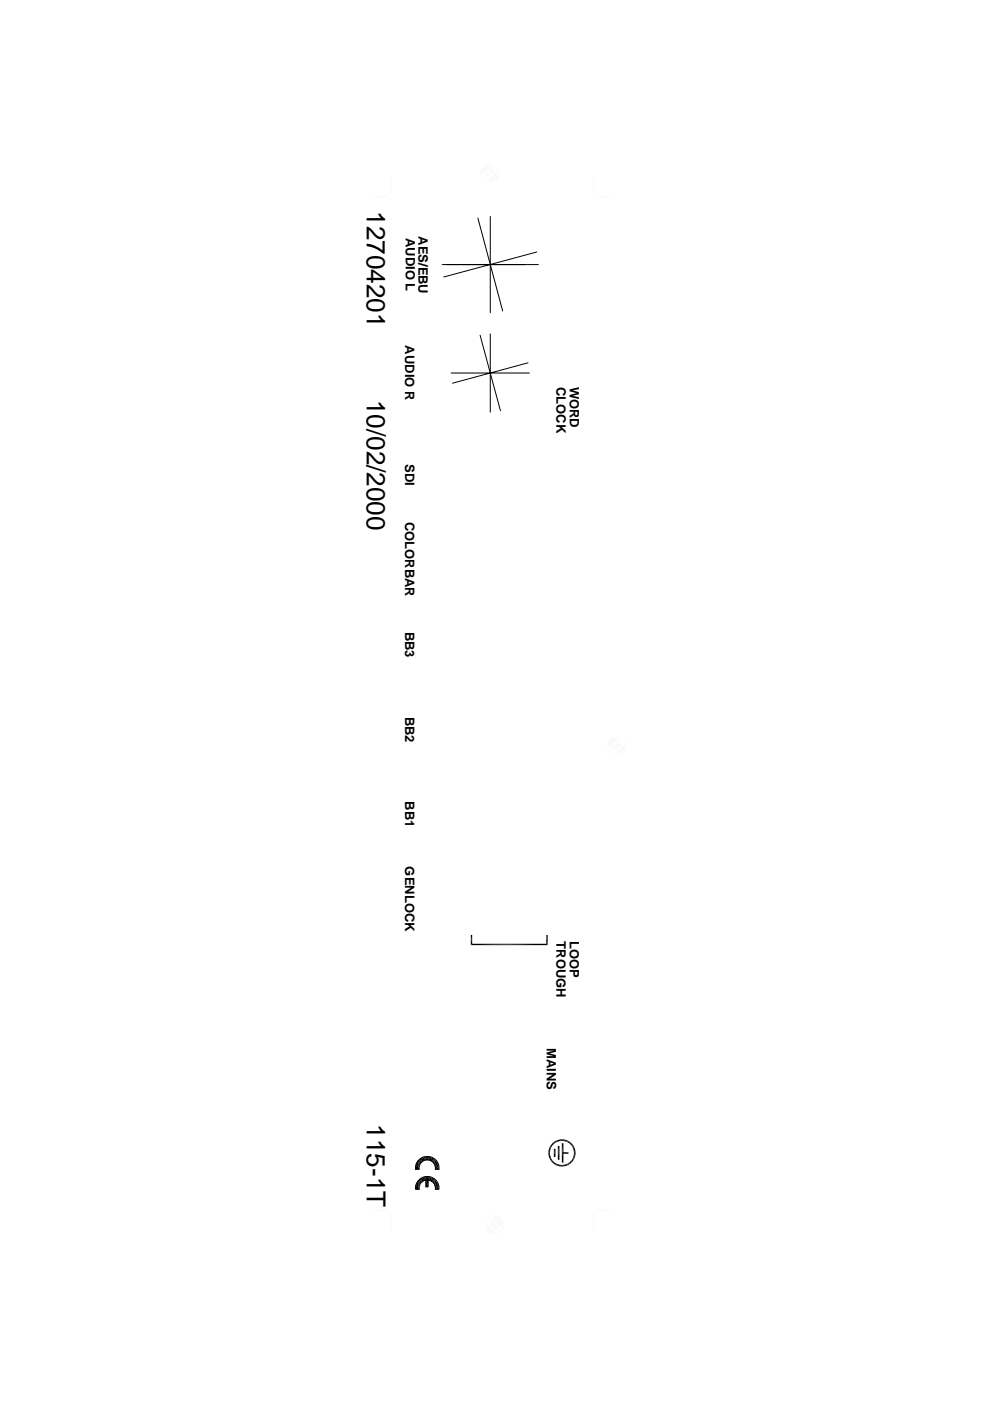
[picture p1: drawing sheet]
<svg xmlns="http://www.w3.org/2000/svg" width="210mm" height="297mm" viewBox="0 0 210 297" stroke-linecap="round" stroke-linejoin="round" font-family="sans-serif">
<path d="M93.7 56.1h20.5M101.3 46.2l5.3 19.7M113.8 53.4l-19.7 5.3M95.7 79.1h16.5M101.8 71.1l4.3 16M112 76.9l-16.1 4.3" fill="none" stroke="#000" stroke-width=".21"/>
<g fill="#fafafa">
<path d="M103.3 34.8l.5-.1v1.1z"/>
<path d="M103.3 34.8l.5 1h-.3z"/>
<path d="M102.8 35l.5-.2 .2 1z"/>
<path d="M102.8 35l.7 .8-.2 .1z"/>
<path d="M102.4 35.3l.4-.3 .5 .9z"/>
<path d="M102.4 35.3l.9 .6-.2 .2z"/>
<path d="M102.4 35.3l.7 .8-1-.3z"/>
<path d="M102.1 35.8l1 .3-.2 .2z"/>
<path d="M102.1 35.8l.8 .5-1-.1z"/>
<path d="M101.9 36.2l1 .1-.1 .2z"/>
<path d="M101.9 36.2l.9 .3-1 .2z"/>
<path d="M101.8 36.7l1-.2v.2z"/>
<path d="M103.8 37.7l.5 1-.5 .1z"/>
<path d="M103.8 37.7h.3l.2 1z"/>
<path d="M104.1 37.7l.7 .8-.5 .2z"/>
<path d="M104.1 37.7l.2-.1 .5 .9z"/>
<path d="M104.3 37.6l.9 .6-.4 .3z"/>
<path d="M104.3 37.6l.2-.1 .7 .7z"/>
<path d="M104.5 37.5l1 .2-.3 .5z"/>
<path d="M104.6 37.2l.9 .5-1-.2z"/>
<path d="M104.6 37.2l1.1 .1-.2 .4z"/>
<path d="M104.7 37l1 .3-1.1-.1z"/>
<path d="M104.7 37l1.1-.3-.1 .6z"/>
<path d="M104.8 36.7h1l-1.1 .3z"/>
<path d="M102.8 36.7h1l-.9 .4z"/>
<path d="M102.9 37.1l.9-.4-.7 .8z"/>
<path d="M103.8 36.7l-.4 1-.3-.2z"/>
<path d="M103.8 36.7v1h-.4z"/>
<path d="M103.8 36.7l.9-.3 .1 .3z"/>
<path d="M103.8 36.7l.7-.6 .2 .3z"/>
<path d="M104.2 35.8l.3 .3-.7 .6z"/>
<path d="M103.8 35.8h.4l-.4 .9z"/>
<path d="M101.8 36.7l.1 .6z"/>
<path d="M101.9 36.7v.6z"/>
<path d="M101.9 37.3l.2 .4z"/>
<path d="M101.9 37.2l.2 .5z"/>
<path d="M102.1 37.7l.3 .5z"/>
<path d="M102.1 37.7l.3 .4z"/>
<path d="M102.4 38.2l.4 .3z"/>
<path d="M102.4 38.1l.4 .3z"/>
<path d="M102.8 38.5l.5 .2z"/>
<path d="M102.8 38.4l.5 .2z"/>
<path d="M103.3 38.6l.5 .2z"/>
<path d="M105.7 36.2l.1 .5z"/>
<path d="M105.6 36.3l.1 .4z"/>
<path d="M105.5 35.8l.1 .5z"/>
<path d="M105.2 35.3l.3 .5z"/>
<path d="M104.8 35l.4 .3z"/>
<path d="M104.7 35.1l.5 .3z"/>
<path d="M104.3 34.8l.5 .2z"/>
<path d="M104.3 34.8l.4 .3z"/>
<path d="M103.8 34.7l.5 .1z"/>
<path d="M103.8 34.7l.5 .2z"/>
</g>
<path d="M82.9 37.7v3.2M125.8 37.7v3.2M78.8 41.7h3.3M126.6 41.7h3.2" fill="none" stroke="#fafafa" stroke-width=".25"/>
<path d="M103.9 45.9v20.4M103.9 70.8v16.6" fill="none" stroke="#000" stroke-width=".21"/>
<g fill="#fafafa">
<path d="M130.3 156.2h.5v1z"/>
<path d="M130.3 156.2l.5 1h-.3z"/>
<path d="M129.8 156.4l.5-.2 .2 1z"/>
<path d="M129.8 156.4l.7 .8-.2 .1z"/>
<path d="M129.4 156.8l.4-.4 .5 .9z"/>
<path d="M129.4 156.8l.9 .5-.3 .2z"/>
<path d="M129.4 156.8l.6 .7-1-.3z"/>
<path d="M129 157.2l1 .3-.1 .2z"/>
<path d="M129 157.2l.9 .5h-1.1z"/>
<path d="M128.8 157.7h1.1l-.1 .2z"/>
<path d="M128.8 157.7l1 .2-1 .3z"/>
<path d="M128.8 158.2l1-.3v.3z"/>
<path d="M130.8 159.2l.5 .9-.5 .1z"/>
<path d="M130.8 159.2h.2l.3 .9z"/>
<path d="M131 159.2l.8 .7-.5 .2z"/>
<path d="M131 159.2l.3-.2 .5 .9z"/>
<path d="M131.3 159l.9 .6-.4 .3z"/>
<path d="M131.3 159l.2-.1 .7 .7z"/>
<path d="M131.5 158.9l1 .3-.3 .4z"/>
<path d="M131.7 158.7l.8 .5-1-.3z"/>
<path d="M131.7 158.7h1l-.2 .5z"/>
<path d="M131.7 158.4l1 .3h-1z"/>
<path d="M131.7 158.4l1.1-.2-.1 .5z"/>
<path d="M131.8 158.2h1l-1.1 .2z"/>
<path d="M129.8 158.2h1l-1 .4z"/>
<path d="M129.8 158.6l1-.4-.8 .7z"/>
<path d="M130.8 158.2l-.4 .9-.4-.2z"/>
<path d="M130.8 158.2v1l-.4-.1z"/>
<path d="M130.8 158.2l.9-.4 .1 .4z"/>
<path d="M130.8 158.2l.7-.7 .2 .3z"/>
<path d="M131.1 157.3l.4 .2-.7 .7z"/>
<path d="M130.8 157.2l.3 .1-.3 .9z"/>
<path d="M128.8 158.2v.5z"/>
<path d="M128.9 158.2v.5z"/>
<path d="M128.8 158.7l.2 .5z"/>
<path d="M128.9 158.7l.1 .5z"/>
<path d="M129 159.2l.4 .4z"/>
<path d="M129.1 159.2l.3 .4z"/>
<path d="M129.4 159.6l.4 .3z"/>
<path d="M129.4 159.5l.4 .4z"/>
<path d="M129.8 159.8l.5 .3z"/>
<path d="M130.3 160l.5 .2z"/>
<path d="M132.7 157.7v.5z"/>
<path d="M132.6 157.7l.1 .5z"/>
<path d="M132.5 157.2l.2 .5z"/>
<path d="M132.4 157.2l.2 .5z"/>
<path d="M132.2 156.8l.3 .4z"/>
<path d="M132.1 156.8l.3 .4z"/>
<path d="M131.8 156.4l.4 .4z"/>
<path d="M131.8 156.4l.3 .4z"/>
<path d="M131.3 156.2l.4 .3z"/>
<path d="M130.8 156.2l.5 .1z"/>
</g>
<path d="M100 198.2v2.2M116 198.2v2.2M99.8 200.2h16.3" fill="none" stroke="#000" stroke-width=".3"/>
<path d="M99.8 198.2h.3v1.9z" fill="#000"/>
<g fill="#fafafa">
<path d="M104.8 260.7v1l-.5-.1z"/>
<path d="M104.5 260.7h.3l-.5 .9z"/>
<path d="M104.5 260.7l-.2 .9-.5-.1z"/>
<path d="M104.3 260.6l.2 .1-.7 .8z"/>
<path d="M103.4 261.1l.9-.5-.5 .9z"/>
<path d="M104.1 260.4l.2 .2-.9 .5z"/>
<path d="M103 260.7l1.1-.3-.7 .7z"/>
<path d="M103 260.7l.9-.4 .2 .1z"/>
<path d="M102.9 260.3h1l-.9 .4z"/>
<path d="M102.9 260.3l.9-.3 .1 .3z"/>
<path d="M102.8 259.7l1 .3-.9 .3z"/>
<path d="M102.8 259.7h1v.3z"/>
<path d="M104.8 257.7l.5 .1-.5 .9z"/>
<path d="M105.3 257.8l-.3 1-.2-.1z"/>
<path d="M105.3 257.8l.5 .2-.8 .8z"/>
<path d="M105 258.8l.8-.8-.5 .9z"/>
<path d="M105.8 258l.4 .3-.9 .6z"/>
<path d="M105.3 258.9l.9-.6-.7 .7z"/>
<path d="M106.2 258.3l.3 .4-1 .3z"/>
<path d="M105.5 259l1-.3-.8 .5z"/>
<path d="M105.7 259.2l.8-.5 .2 .5z"/>
<path d="M105.7 259.2h1l-1 .3z"/>
<path d="M105.7 259.5l1-.3 .1 .5z"/>
<path d="M105.7 259.5l1.1 .2h-1z"/>
<path d="M103.8 259.4l1 .3h-1z"/>
<path d="M104.1 259l.7 .7-1-.3z"/>
<path d="M104.1 259l.3-.2 .4 .9z"/>
<path d="M104.4 258.8l.4-.1v1z"/>
<path d="M104.8 259.7h1l-.1 .4z"/>
<path d="M104.8 259.7l.9 .4-.2 .3z"/>
<path d="M104.8 259.7l.7 .7-.3 .3z"/>
<path d="M104.8 259.7l.4 1h-.4z"/>
<path d="M102.9 259.2l-.1 .5z"/>
<path d="M102.9 259.2v.5z"/>
<path d="M103 258.7l-.1 .5z"/>
<path d="M103.4 258.3l-.4 .4z"/>
<path d="M103.4 258.3l-.3 .5z"/>
<path d="M103.4 258.3l.4-.3z"/>
<path d="M103.8 258l-.4 .4z"/>
<path d="M103.8 258l.5-.2z"/>
<path d="M104.3 257.8l.5-.1z"/>
<path d="M104.3 257.9l.5-.2z"/>
<path d="M106.7 259.7v.6z"/>
<path d="M106.6 260.2l-.1 .5z"/>
<path d="M106.4 260.7l-.2 .4z"/>
<path d="M106.4 260.7l-.3 .4z"/>
<path d="M106.1 261.1l-.3 .4z"/>
<path d="M105.7 261.4l.4-.3z"/>
<path d="M105.3 261.6l.5-.1z"/>
<path d="M105.3 261.6l.4-.2z"/>
<path d="M104.8 261.7l.5-.1z"/>
<path d="M104.8 261.6h.5z"/>
</g>
<path d="M78.8 256.7h3.3M82.9 257.5v3.2M125.8 257.5v3.2M126.6 256.7h3.2" fill="none" stroke="#fafafa" stroke-width=".25"/>
<g fill="#000">
<path d="M88.2 251l-.1 1.2zM88.2 246.7l-.1 1.3zM88.6 250.4l-.5 1.8 .1-1.2zM88.6 246.2l-.5 1.8 .1-1.3zM88.6 250.4l.2 1.8h-.7zM88.6 250.4l.2 1.8zM88.6 246.2l.2 1.8h-.7zM88.6 246.2l.2 1.8zM88.6 250.4l.4 .7-.2 .6zM88.6 246.2l.4 .7-.2 .5zM88.6 250.4l.4-.4v1.1zM88.6 246.2l.4-.5v1.2z"/>
<path d="M89 250l.3 .7-.3 .4zM89 245.7l.3 .8-.3 .4zM89 250l.6-.3-.3 1zM89 245.7l.6-.3-.3 1.1zM89.6 249.7l.1 .7-.4 .3zM89.6 245.4l.1 .8-.4 .3zM90.2 249.8l.7 1.9h-.7zM89.6 249.7l.6-.2-.5 .9zM89.6 245.4l.6-.1-.5 .9zM90.2 249.5l.1 .8-.6 .1zM90.2 245.3l.1 .7-.6 .2zM90.2 249.5l.6 .8h-.5z"/>
<path d="M90.2 245.3l.6 .7h-.5zM90.2 249.5h.6v.8zM90.2 245.3h.6v.7zM90.2 249.8h.7v1.9zM90.8 249.5l.5 .9-.5-.1zM90.8 245.3l.5 .9-.5-.2zM90.8 249.5l.7 .2-.2 .7zM90.8 245.3l.7 .1-.2 .8zM91.5 249.7l.3 1-.5-.3zM91.5 245.4l.3 1.1-.5-.3zM91.5 249.7l.5 .3-.2 .7zM91.5 245.4l.5 .3-.2 .8z"/>
<path d="M92 250l.1 1.1-.3-.4zM92 245.7l.1 1.2-.3-.4zM92 250l.2 1.7zM92 245.7l.2 1.7zM92.5 250.4l-.3 1.8zM92 250l.5 .4-.3 1.3zM92.5 246.2l-.3 1.8zM92 245.7l.5 .5-.3 1.2zM92.5 250.4l.3 .6-.6 1.2zM92.5 246.2l.3 .5-.6 1.3zM92.8 251l.2 .6-.8 .6zM92.2 252.2l.8-.6v.6z"/>
<path d="M92.8 246.7l.2 .6-.8 .7zM92.2 248l.8-.7v.7zM116.2 244.4h.4l-.3 .7zM116.3 243.8l.4 .1-.5 .5zM116.3 245.1l.4-.1-.2 .7zM116.5 243.2l.3 .1-.5 .5zM116.5 245.7l.3-.1 .1 .6zM116.6 244.4l.1 .6-.4 .1zM116.7 243.9l-.1 .5h-.4zM116.7 245l.1 .6-.3 .1zM116.3 243.8l.5-.5-.1 .6zM116.8 245.6l.3 .4-.2 .2z"/>
<path d="M116.9 242.6l.2 .3-.6 .3zM116.9 246.2l.2-.2 .2 .7zM116.5 243.2l.6-.3-.3 .4zM117.1 246l.5 .5-.3 .2zM117.3 242.2l.3 .2-.7 .2zM117.6 246.5l.3 .5-.6-.3zM117.4 243.6l.4 1.7h-.4zM116.9 242.6l.7-.2-.5 .5zM117.6 246.5l.4 .2-.1 .3zM117.4 243.6h.4v1.7zM118 246.7l.5 .6-.6-.3zM117.3 242.2l.6-.4 .1 .3z"/>
<path d="M117.3 242.2l.7-.1-.4 .3zM118 246.7l.6 .2-.1 .4zM117.9 241.8l.6-.2 .1 .4zM118.6 246.9l.5 .4h-.6zM117.9 241.8l.7 .2-.6 .1zM118.6 246.9l.5 .1v.3zM119.1 247l.7 .3h-.7zM119.1 247l.6-.1 .1 .4zM118.5 241.6l.7-.1v.4zM118.5 241.6l.7 .3-.6 .1zM119.3 244.3h1.2l-1.2 .3zM119.3 244.6l1.2-.3v.3z"/>
<path d="M119.7 246.9l.6-.2 .1 .3zM119.2 241.5l.5 .5-.5-.1zM119.7 246.9l.7 .1-.6 .3zM119.2 241.5l.6 .1-.1 .4zM120.3 246.7l.4-.2 .2 .2zM119.8 241.6l.5 .5-.6-.1zM120.3 246.7h.6l-.5 .3zM119.8 241.6l.6 .2-.1 .3zM121.2 246l.2 .2-.7 .3zM120.4 241.8l.3 .6-.4-.3zM120.7 246.5l.7-.3-.5 .5zM120.4 241.8l.5 .4-.2 .2z"/>
<path d="M121.5 245.6l.3 .1-.6 .3zM120.9 242.2l.3 .7-.5-.5zM121.2 246l.6-.3-.4 .5zM120.9 242.2l.5 .4-.2 .3zM121.6 245l.4 .1-.5 .5zM121.2 242.9l.2-.3 .1 .7zM121.7 244.5h.3l-.4 .5zM121.5 243.3l.3-.1-.2 .7zM121.6 243.9l.4-.1-.3 .7zM121.5 245.6l.5-.5-.2 .6zM121.4 242.6l.4 .6-.3 .1zM122 244.5v.6l-.4-.1z"/>
<path d="M121.8 243.2l.2 .6-.4 .1zM122 243.8v.7h-.3z"/>
</g>
<path d="M88.6 246.1a2.5 2.5 0 0 1 2.9-.8 2.5 2.5 0 0 1 1.6 2.6h-.8a1.74 1.74 0 0 0-1.7-2 1.74 1.74 0 0 0-1.7 2h-.8l.2-1.3zM88.6 250.4a2.49 2.49 0 0 1 2.9-.8 2.49 2.49 0 0 1 1.6 2.5h-.8a1.73 1.73 0 0 0-1.7-1.9 1.73 1.73 0 0 0-1.7 1.9h-.8v-.6z" fill="none" stroke="#000" stroke-width=".21"/>
<path d="M118.4 243v2.9M119.3 242.4v4.1" fill="none" stroke="#000" stroke-width=".34"/>
<g font-size="5.5">
<text x="77.8" y="44.7" transform="rotate(90 77.8 44.7)">12704201</text>
<text x="77.8" y="84.7" transform="rotate(90 77.8 84.7)">10/02/2000</text>
<text x="77.8" y="238.4" transform="rotate(90 77.8 238.4)">115-1T</text>
</g>
<g font-size="2.8">
<text x="86" y="50.4" transform="rotate(90 86 50.4)">AUDIO L</text>
<text x="88.7" y="50.1" transform="rotate(90 88.7 50.1)">AES/EBU</text>
<text x="85.9" y="73.2" transform="rotate(90 85.9 73.2)">AUDIO R</text>
<text x="118" y="82" transform="rotate(90 118 82)">CLOCK</text>
<text x="120.8" y="82" transform="rotate(90 120.8 82)">WORD</text>
<text x="85.9" y="98.4" transform="rotate(90 85.9 98.4)">SDI</text>
<text x="85.9" y="110.6" transform="rotate(90 85.9 110.6)">COLORBAR</text>
<text x="85.9" y="133.9" transform="rotate(90 85.9 133.9)">BB3</text>
<text x="85.9" y="151.9" transform="rotate(90 85.9 151.9)">BB2</text>
<text x="85.9" y="169.9" transform="rotate(90 85.9 169.9)">BB1</text>
<text x="85.9" y="183.7" transform="rotate(90 85.9 183.7)">GENLOCK</text>
<text x="118" y="199.6" transform="rotate(90 118 199.6)">TROUGH</text>
<text x="120.8" y="199.6" transform="rotate(90 120.8 199.6)">LOOP</text>
<text x="115.9" y="222.2" transform="rotate(90 115.9 222.2)">MAINS</text>
</g>
</svg>
